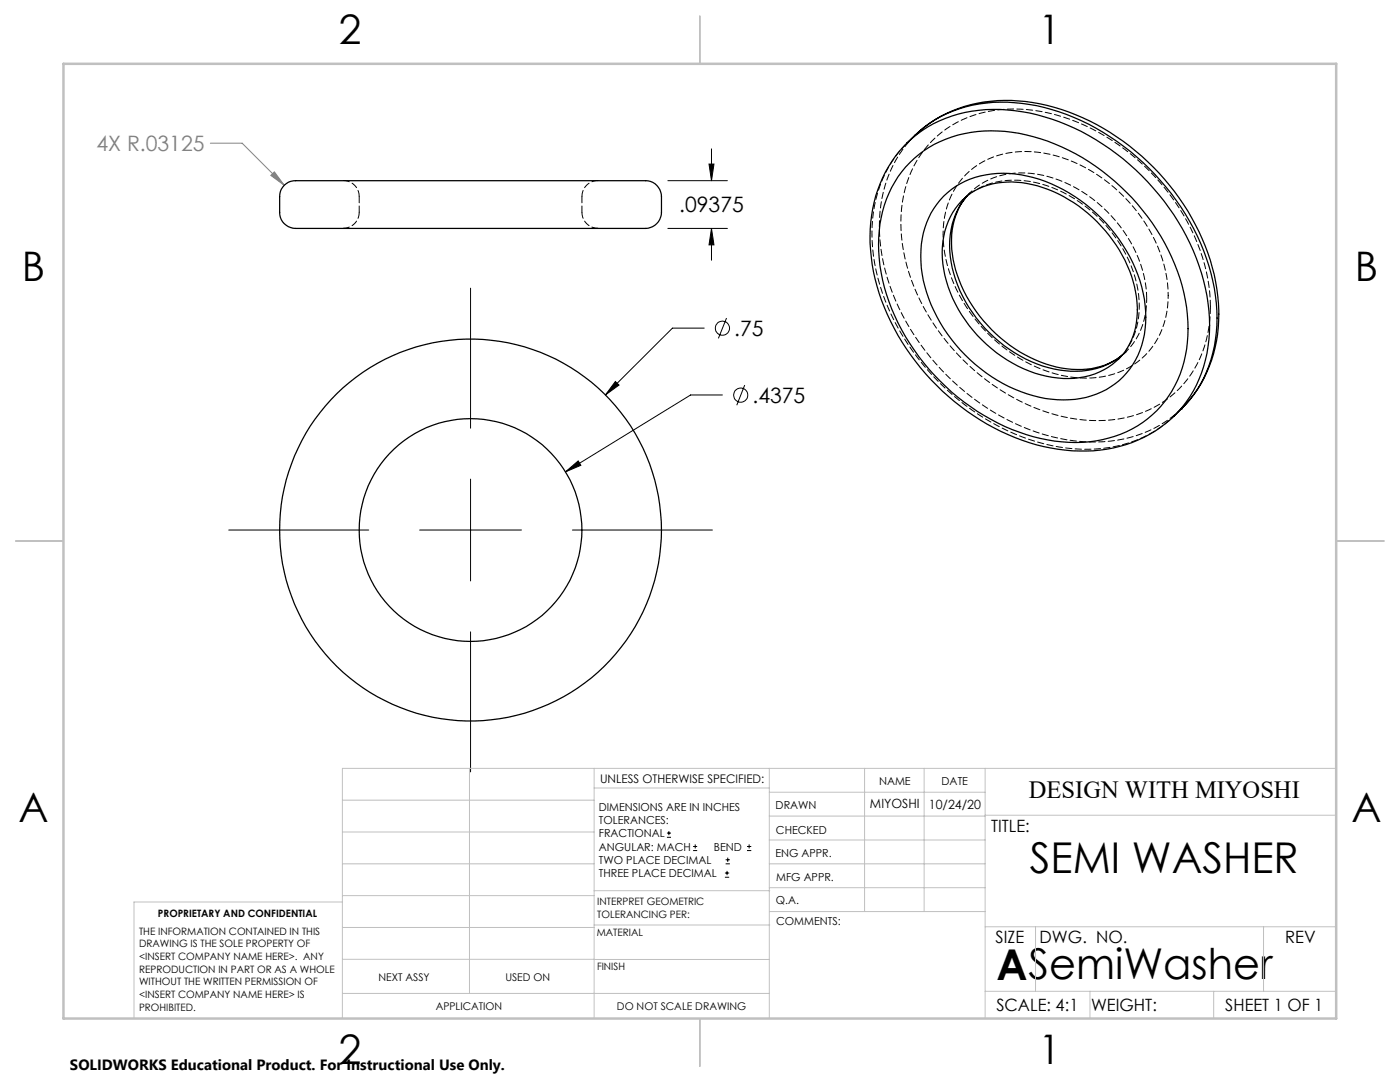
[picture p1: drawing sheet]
<svg xmlns="http://www.w3.org/2000/svg" width="279mm" height="216mm" viewBox="0 0 279 216" stroke-linecap="round" stroke-linejoin="round" font-family="sans-serif">
<g fill="none" stroke="#000" stroke-width=".2">
<path d="M133.3 36.1h11.9M141.5 32.7h1l-.5 3.4zM142 29.7v6.4M93.9 57.5v27.9M133.3 45.6h11.9M142 45.6l.5 3.3h-1zM142 45.6v6.3M122.8 76.1l.7 .7-2.7 2zM140.5 65.5h-6.3l-13.4 13.3M144.2 78.8h-6.4l-24.9 15.4M145 63.5l-1.6 4M148.6 76.8l-1.6 4.1"/>
<path d="M93.9 95.6v20.3M112.9 94.2l2.5-2.2 .5 .9zM45.6 105.8h28M83.7 105.8h20.4M114.2 105.8h28M93.9 126.1v27.9M133.1 167.1h.8M133.1 166.2h.8M133.5 165.8v.9M138.3 169.7h.8M138.3 168.9h.8M138.7 168.5v.8"/>
<path d="M144.7 175h.8M144.7 174.2h.8M144.8 172.4h.9M144.8 171.6h.9M145.1 173.8v.8M145.2 171.1v.9M149.1 169.7h.8M149.1 168.9h.8M149.5 168.5v.8"/>
<circle cx="144.2" cy="65.5" r="1.41"/>
<circle cx="147.8" cy="78.8" r="1.41"/>
</g>
<path d="M42 28.6h6.3l8.4 8.4M54 35l.8-.7 1.9 2.7z" fill="none" stroke="#808080" stroke-width=".2"/>
<g fill="none" stroke="#c0c0c0" stroke-width=".2">
<path d="M68.3 159.7h50.3M93.7 153.3v44.9M118.6 153.3v49.9M118.6 157.2h34.9M153.5 153.3v49.9M153.5 158.1h43.1M172.5 153.3v28.6M184.4 153.3v28.6M196.6 153.3v49.9M266.7 153.3h-198.4v49.9M68.3 178.7h50.3M68.3 172.4h50.3"/>
<path d="M68.3 166h50.3M68.3 180h-41.6v23.2M118.6 177.7h35M153.5 167.6h43.1M153.5 162.8h43.1M153.5 172.4h43.1M153.5 177.1h43.1M196.6 162.7h70.1M68.3 198.2h85.2M68.3 191.4l85.2 .1M68.3 185.1h50.3M118.6 184.6h35"/>
<path d="M153.6 181.9h43M196.6 197.8h70.1M196.6 184.9h70.1M206.7 184.9v12.9M217.5 197.8v5.4M242.2 197.8v5.4M252.2 184.9v12.9"/>
</g>
<path d="M139.7 3.2v9.5M3.1 107.9h9.6M266.7 107.9h9.5M139.7 203.2v9.6" fill="none" stroke="#c0c0c0" stroke-width=".25"/>
<path d="M12.7 12.7h254v190.5h-254z" fill="none" stroke="#c0c0c0" stroke-width=".5"/>
<path d="M112.9 94.2l3-1.3-.5-.9zM122.8 76.1l-2 2.7 2.7-2zM141.5 32.7h1l-.5 3.4zM142 45.6l.5 3.3h-1z" fill="#000"/>
<path d="M54 35l.8-.7 1.9 2.7z" fill="#808080"/>
<g fill="none" stroke="#000" stroke-width=".25">
<path d="M56.7 37a4.4 4.4 0 0 1 3.2-.9h68.3a3.3 3.3 0 0 1 3.8 3.1v3.2a3.4 3.4 0 0 1-4.1 3.2h-61.9a52.4 52.4 0 0 1-8-.2 3.1 3.1 0 0 1-2.2-3v-3.2a3.1 3.1 0 0 1 .9-2.2zM181.1 28.5a26.7 26.7 0 0 0-7.2 22.8 44.9 44.9 0 0 0 15.4 27.8 41.2 41.2 0 0 0 27.5 10.9 25.5 25.5 0 0 0 17.5-7M181.1 28.5a25.5 25.5 0 0 1 21.4-6.4 45.3 45.3 0 0 1 28.7 16.7 42.3 42.3 0 0 1 10.2 26.1 25 25 0 0 1-7.1 18.1M181.6 32.5a23.5 23.5 0 0 1 20.3-6.1 41.9 41.9 0 0 1 27.1 16.8 36.6 36.6 0 0 1 8 25.1 21.2 21.2 0 0 1-19.6 19.9 35.4 35.4 0 0 1-23.7-7 43 43 0 0 1-18.1-28.2 24.3 24.3 0 0 1 5.1-19.7zM182.6 27a26.1 26.1 0 0 1 20.6-6.9 43.3 43.3 0 0 1 27 13.3 43.9 43.9 0 0 1 13 27.1 26.3 26.3 0 0 1-7.4 21M182.6 27a25.4 25.4 0 0 1 21.4-6.4 45.3 45.3 0 0 1 28.7 16.8 42.3 42.3 0 0 1 10.2 26.1 25 25 0 0 1-7.1 18.1M182.6 27l-1.5 1.5M188.3 39.2a17.7 17.7 0 0 1 16.7-4.1 31.7 31.7 0 0 1 23.4 24.6 17.8 17.8 0 0 1-4.3 15.5 17.4 17.4 0 0 1-15.5 4.3 31.6 31.6 0 0 1-24.6-24.8 17.6 17.6 0 0 1 4.3-15.5zM192.2 39.8a15.4 15.4 0 0 0-3.9 14 27.6 27.6 0 0 0 21.7 21.5 14.7 14.7 0 0 0 14-4.5 15.7 15.7 0 0 0 2.4-13.6 28.5 28.5 0 0 0-21.4-20.6 14.2 14.2 0 0 0-12.8 3.3M192.9 39.2a15.2 15.2 0 0 0-2.4 13.6 28.5 28.5 0 0 0 21.4 20.6 14.8 14.8 0 0 0 12-2.5M193 39.1a15.4 15.4 0 0 0-3.2 13.3 27.6 27.6 0 0 0 21.7 21.4 15.5 15.5 0 0 0 12.5-3M235.8 81.6h.1"/>
<path d="M235.8 81.6l-1.5 1.4"/>
<circle cx="93.9" cy="105.8" r="22.2"/>
<circle cx="93.9" cy="105.8" r="38.1"/>
</g>
<path d="M68.5 36a3.2 3.2 0 0 1 3.2 3.2M71.7 39.2v3.2M116.1 39.2a3.2 3.2 0 0 1 3.2-3.2M180.9 28.7l.1-.2M193.1 39a14.8 14.8 0 0 1 13.8-4.3 27.5 27.5 0 0 1 21.8 22.7l.1 2.2M71.7 42.4a3.2 3.2 0 0 1-3.2 3.1M116.1 42.4v-3.2M119.3 45.5a3.2 3.2 0 0 1-3.2-3.1M223.3 71.6l.2-.2M224.7 70.2h.1" fill="none" stroke="#000" stroke-width=".2" stroke-dasharray="1.3 .6"/>
<path d="M241.6 61.2a21.8 21.8 0 0 1-11.2 20 27.4 27.4 0 0 1-21.2 1.2 44.1 44.1 0 0 1-28.6-30.9 25.7 25.7 0 0 1 3.8-21.6 22.2 22.2 0 0 1 19.2-8.1 40.3 40.3 0 0 1 26.8 13.4 39.6 39.6 0 0 1 11.2 26" fill="none" stroke="#000" stroke-width=".2" stroke-dasharray="1.3 .6" stroke-dashoffset="-.1"/>
<path d="M233.1 58.9a29.5 29.5 0 0 0-10.8-21.6 27 27 0 0 0-19.9-6.9 15.5 15.5 0 0 0-14.2 15.2 28.7 28.7 0 0 0 9.9 21.8 28 28 0 0 0 19.7 8 15.5 15.5 0 0 0 15.3-15.3v-1.2" fill="none" stroke="#000" stroke-width=".2" stroke-dasharray="1.3 .6" stroke-dashoffset=".7"/>
<path d="M193 39.2l.7-.8M228.8 59.6a14.4 14.4 0 0 1-4.1 10.6M224.7 70.2l-.7 .7M224.7 70.2l-.7 .6" fill="none" stroke="#000" stroke-width=".2" stroke-dasharray="1.3 .6" stroke-dashoffset=".5"/>
<path d="M193.7 38.4l-1.5 1.4M223.2 71.6l1.5-1.4M224.6 70.1a14.9 14.9 0 0 0 2.8-9M227.4 61.1a26.2 26.2 0 0 0-10.9-20 22.3 22.3 0 0 0-17.6-4.8l-2.9 1-1.9 1M234.3 83.1l-.9 .7" fill="none" stroke="#000" stroke-width=".2" stroke-dasharray="1.3 .6" stroke-dashoffset=".6"/>
<path d="M182.6 27a25.4 25.4 0 0 0-7 21 45.3 45.3 0 0 0 15.9 29.3 42.4 42.4 0 0 0 25.8 10.9 24.8 24.8 0 0 0 18.5-6.6M233.4 83.9a25.7 25.7 0 0 1-20.5 5.5 45.4 45.4 0 0 1-28.8-16.7 42.2 42.2 0 0 1-10.1-26.1 25 25 0 0 1 6.7-17.7" fill="none" stroke="#000" stroke-width=".2" stroke-dasharray="1.3 .6" stroke-dashoffset=".2"/>
<path d="M192.8 39.3l-.6 .5" fill="none" stroke="#000" stroke-width=".2" stroke-dasharray="1.3 .6" stroke-dashoffset=".4"/>
<g font-size="8.5">
<text x="205.5" y="174.2">SEMI WASHER</text>
<text x="198.9" y="195.5">ASemiWasher</text>
</g>
<g font-size="8.1">
<text x="67.6" y="8.9">2</text>
<text x="207.3" y="8.9">1</text>
<text x="4.4" y="56.1">B</text>
<text x="270.4" y="56.1">B</text>
<text x="3.7" y="164.1">A</text>
<text x="269.7" y="164.1">A</text>
<text x="67.6" y="212.4">2</text>
<text x="207.3" y="212.4">1</text>
</g>
<text font-size="4.9" x="205.3" y="159.3">DESIGN WITH MIYOSHI</text>
<text font-size="4.2" fill="#808080" x="19.3" y="30.2">4X R.03125</text>
<g font-size="4.2">
<text x="135.6" y="42.4">.09375</text>
<text x="146.5" y="67">.75</text>
<text x="150.2" y="80.4">.4375</text>
</g>
<g font-size="3.4">
<text x="197.8" y="166">TITLE:</text>
<text x="198.7" y="188.1">SIZE</text>
<text x="207.5" y="188.1">DWG. NO.</text>
<text x="256.5" y="188.2">REV</text>
<text x="198.8" y="201.7">SCALE: 4:1</text>
<text x="217.7" y="201.8">WEIGHT:</text>
<text x="244.5" y="201.7">SHEET 1 OF 1</text>
</g>
<text font-size="3" x="14" y="213.5">SOLIDWORKS Educational Product. For Instructional Use Only.</text>
<g font-size="2.5">
<text x="173.6" y="161.3">MIYOSHI</text>
<text x="185.4" y="161.4">10/24/20</text>
</g>
<text font-size="2.4" x="119.8" y="156.2">UNLESS OTHERWISE SPECIFIED:</text>
<g font-size="2.2">
<text x="119.5" y="161.8">DIMENSIONS ARE IN INCHES</text>
<text x="154.8" y="161.4">DRAWN</text>
<text x="175.4" y="156.6">NAME</text>
<text x="187.9" y="156.7">DATE</text>
<text x="119.5" y="164.4">TOLERANCES:</text>
<text x="119.5" y="167.1">FRACTIONAL</text>
<text x="154.9" y="166.3">CHECKED</text>
<text x="119.5" y="169.7">ANGULAR: MACH</text>
<text x="119.5" y="172.4">TWO PLACE DECIMAL</text>
<text x="142.5" y="169.7">BEND</text>
<text x="154.8" y="171">ENG APPR.</text>
<text x="119.5" y="175">THREE PLACE DECIMAL</text>
<text x="154.9" y="175.7">MFG APPR.</text>
<text x="154.9" y="180.4">Q.A.</text>
<text x="154.9" y="184.6">COMMENTS:</text>
</g>
<g font-size="2.1">
<text x="75.5" y="195.7">NEXT ASSY</text>
<text x="100.9" y="195.7">USED ON</text>
<text x="86.9" y="201.5">APPLICATION</text>
<text x="123.1" y="201.6">DO NOT SCALE DRAWING</text>
</g>
<g font-size="2">
<text x="31.5" y="182.9">PROPRIETARY AND CONFIDENTIAL</text>
<text x="119.2" y="180.6">INTERPRET GEOMETRIC</text>
<text x="119.2" y="183.1">TOLERANCING PER:</text>
<text x="27.8" y="186.5">THE INFORMATION CONTAINED IN THIS</text>
<text x="27.8" y="189">DRAWING IS THE SOLE PROPERTY OF</text>
<text x="27.8" y="191.6">&lt;INSERT COMPANY NAME HERE&gt;. ANY</text>
<text x="119.1" y="186.7">MATERIAL</text>
<text x="27.8" y="194.1">REPRODUCTION IN PART OR AS A WHOLE</text>
<text x="27.8" y="196.6">WITHOUT THE WRITTEN PERMISSION OF</text>
<text x="119.1" y="193.5">FINISH</text>
<text x="27.8" y="199.1">&lt;INSERT COMPANY NAME HERE&gt; IS</text>
<text x="27.8" y="201.7">PROHIBITED.</text>
</g>
</svg>
